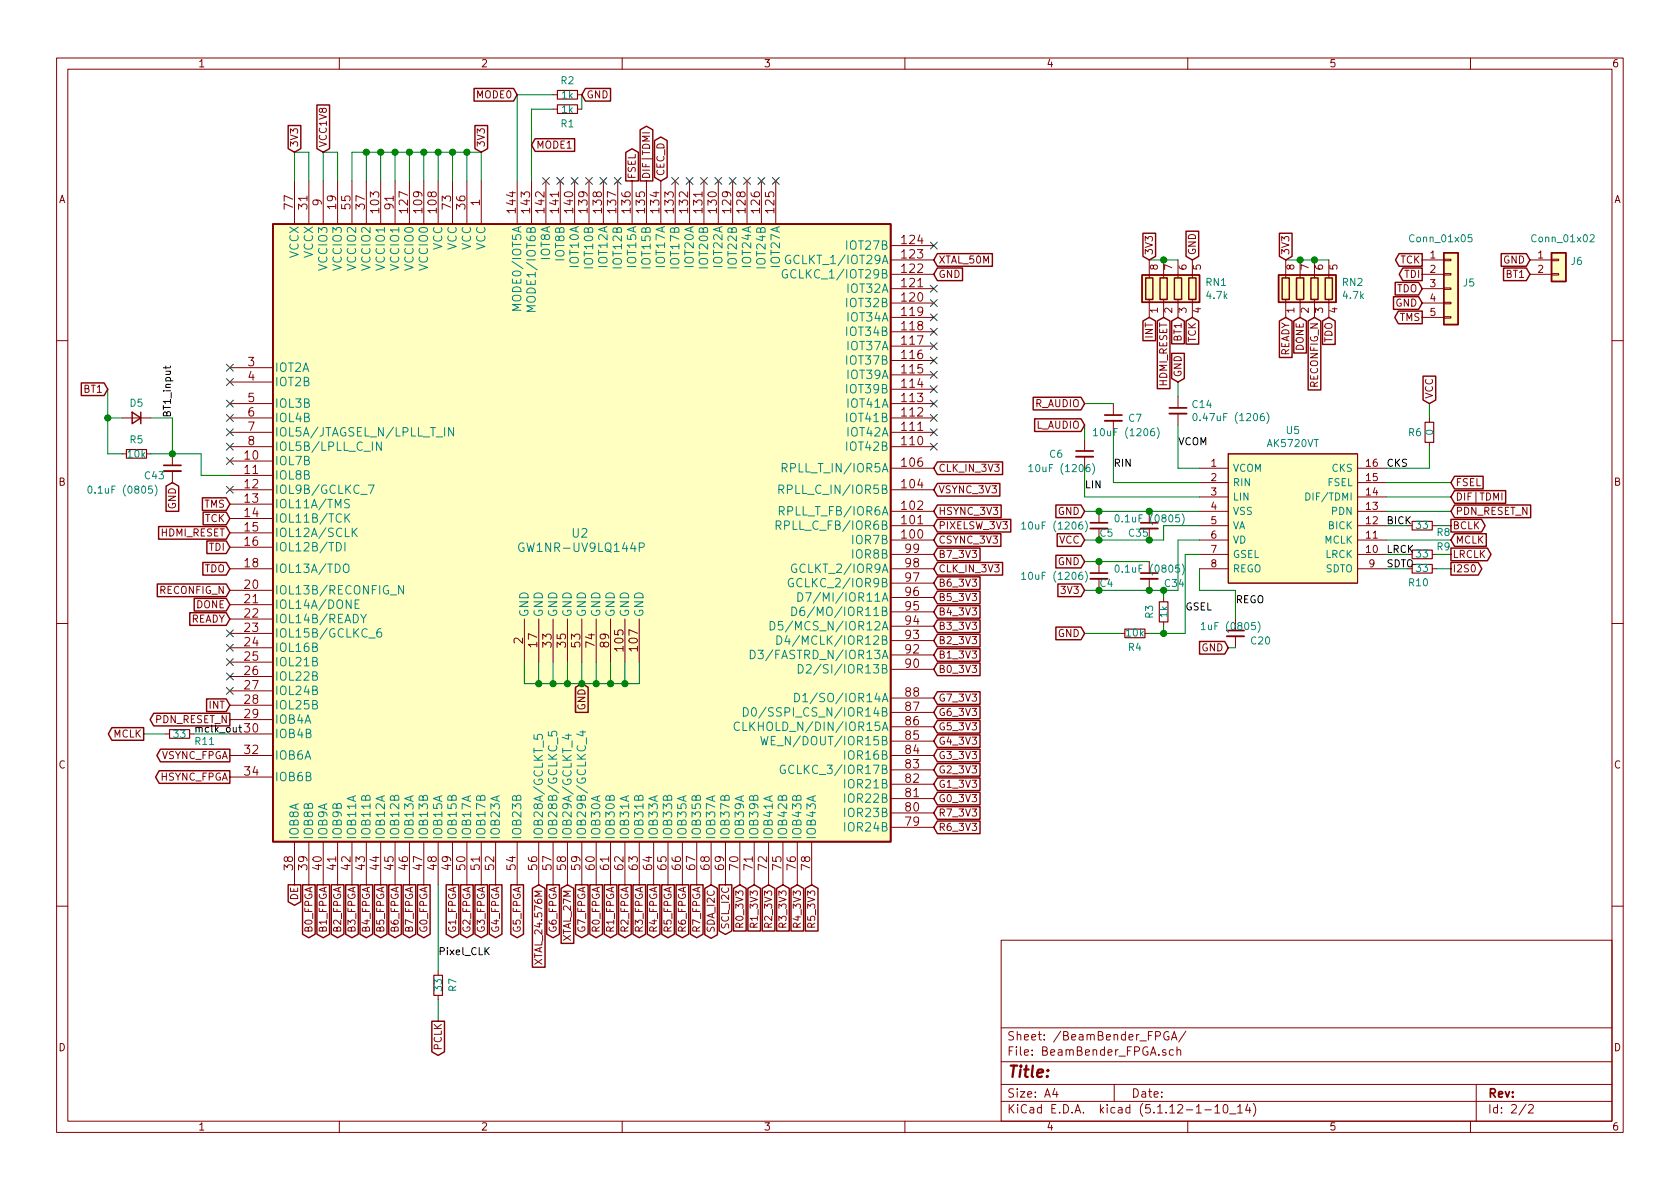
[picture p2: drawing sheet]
EESchema Schematic File Version 4
EELAYER 30 0
EELAYER END
$Descr A4 11693 8268
encoding utf-8
Sheet 2 2
Title ""
Date ""
Rev ""
Comp ""
Comment1 ""
Comment2 ""
Comment3 ""
Comment4 ""
$EndDescr
$Comp
L BeamBender:GW1NR-UV9LQ144P U2
U 1 1
P 4050 3700
F 0 "U2" H 4100 3700 60  0000 R CNN
F 1 "GW1NR-UV9LQ144P" H 4500 3600 60  0000 R CNN
F 2 "Package_QFP:LQFP-144_20x20mm_P0.5mm" H 4050 3800 60  0001 C CNN
F 3 "" H 5500 4900 60  0001 C CNN
	1    4050 3700
	1    0    0    -1  
$EndComp
Text GLabel 4050 4750 3    50   Input ~ 0
GND
Wire Wire Line
	3650 4600 3650 4750
Wire Wire Line
	3650 4750 3750 4750
Wire Wire Line
	3750 4600 3750 4750
Connection ~ 3750 4750
Wire Wire Line
	3750 4750 3850 4750
Wire Wire Line
	3850 4600 3850 4750
Connection ~ 3850 4750
Wire Wire Line
	3850 4750 3950 4750
Wire Wire Line
	3950 4600 3950 4750
Connection ~ 3950 4750
Wire Wire Line
	3950 4750 4050 4750
Wire Wire Line
	4050 4600 4050 4750
Wire Wire Line
	4050 4750 4150 4750
Wire Wire Line
	4450 4750 4450 4600
Connection ~ 4050 4750
Wire Wire Line
	4350 4600 4350 4750
Connection ~ 4350 4750
Wire Wire Line
	4350 4750 4450 4750
Wire Wire Line
	4250 4600 4250 4750
Connection ~ 4250 4750
Wire Wire Line
	4250 4750 4350 4750
Wire Wire Line
	4150 4600 4150 4750
Connection ~ 4150 4750
Wire Wire Line
	4150 4750 4250 4750
Text GLabel 3350 1050 1    50   Input ~ 0
3V3
Wire Wire Line
	2050 1250 2050 1050
Wire Wire Line
	3350 1250 3350 1050
Wire Wire Line
	2050 1050 2150 1050
Wire Wire Line
	2150 1250 2150 1050
Wire Wire Line
	2250 1250 2250 1050
Wire Wire Line
	2350 1250 2350 1050
Wire Wire Line
	2450 1250 2450 1050
Wire Wire Line
	2450 1050 2550 1050
Wire Wire Line
	2550 1250 2550 1050
Connection ~ 2550 1050
Wire Wire Line
	2550 1050 2650 1050
Wire Wire Line
	2650 1250 2650 1050
Connection ~ 2650 1050
Wire Wire Line
	2650 1050 2750 1050
Wire Wire Line
	2750 1250 2750 1050
Connection ~ 2750 1050
Wire Wire Line
	2750 1050 2850 1050
Wire Wire Line
	2850 1250 2850 1050
Connection ~ 2850 1050
Wire Wire Line
	2850 1050 2950 1050
Wire Wire Line
	2950 1250 2950 1050
Connection ~ 2950 1050
Wire Wire Line
	2950 1050 3050 1050
Wire Wire Line
	3050 1250 3050 1050
Connection ~ 3050 1050
Wire Wire Line
	3050 1050 3150 1050
Wire Wire Line
	3150 1250 3150 1050
Connection ~ 3150 1050
Wire Wire Line
	3150 1050 3250 1050
Wire Wire Line
	3250 1250 3250 1050
Connection ~ 3250 1050
Wire Wire Line
	3250 1050 3350 1050
Text GLabel 1600 3500 0    50   Input ~ 0
TMS
Text GLabel 1600 3600 0    50   Input ~ 0
TCK
Text GLabel 1600 3800 0    50   Input ~ 0
TDI
Text GLabel 1600 3950 0    50   Input ~ 0
TDO
Text GLabel 1600 4100 0    50   Input ~ 0
RECONFIG_N
Text GLabel 1600 4200 0    50   Input ~ 0
DONE
Text GLabel 1600 4300 0    50   Input ~ 0
READY
Text GLabel 3050 7100 3    50   Output ~ 0
PCLK
Text GLabel 6500 3750 2    50   Input ~ 0
CSYNC_3V3
Text GLabel 6500 3650 2    50   Input ~ 0
PIXELSW_3V3
Text GLabel 6500 3250 2    50   Input ~ 0
CLK_IN_3V3
Text GLabel 6500 3400 2    50   Input ~ 0
VSYNC_3V3
Text GLabel 6500 3550 2    50   Input ~ 0
HSYNC_3V3
Text GLabel 2150 6150 3    50   Output ~ 0
B0_FPGA
Text GLabel 2250 6150 3    50   Output ~ 0
B1_FPGA
Text GLabel 2350 6150 3    50   Output ~ 0
B2_FPGA
Text GLabel 2450 6150 3    50   Output ~ 0
B3_FPGA
Text GLabel 2550 6150 3    50   Output ~ 0
B4_FPGA
Text GLabel 2650 6150 3    50   Output ~ 0
B5_FPGA
Text GLabel 2750 6150 3    50   Output ~ 0
B6_FPGA
Text GLabel 2850 6150 3    50   Output ~ 0
B7_FPGA
Text GLabel 2950 6150 3    50   Output ~ 0
G0_FPGA
Text GLabel 3150 6150 3    50   Output ~ 0
G1_FPGA
Text GLabel 3250 6150 3    50   Output ~ 0
G2_FPGA
Text GLabel 3350 6150 3    50   Output ~ 0
G3_FPGA
Text GLabel 3450 6150 3    50   Output ~ 0
G4_FPGA
Text GLabel 3600 6150 3    50   Output ~ 0
G5_FPGA
Text GLabel 3850 6150 3    50   Output ~ 0
G6_FPGA
Text GLabel 4050 6150 3    50   Output ~ 0
G7_FPGA
Text GLabel 4150 6150 3    50   Output ~ 0
R0_FPGA
Text GLabel 4250 6150 3    50   Output ~ 0
R1_FPGA
Text GLabel 4350 6150 3    50   Output ~ 0
R2_FPGA
Text GLabel 4450 6150 3    50   Output ~ 0
R3_FPGA
Text GLabel 4550 6150 3    50   Output ~ 0
R4_FPGA
Text GLabel 4650 6150 3    50   Output ~ 0
R5_FPGA
Text GLabel 4750 6150 3    50   Output ~ 0
R6_FPGA
Text GLabel 4850 6150 3    50   Output ~ 0
R7_FPGA
Text GLabel 6500 4650 2    50   Input ~ 0
B0_3V3
Text GLabel 6500 4550 2    50   Input ~ 0
B1_3V3
Text GLabel 6500 4450 2    50   Input ~ 0
B2_3V3
Text GLabel 6500 4350 2    50   Input ~ 0
B3_3V3
Text GLabel 6500 5250 2    50   Input ~ 0
G3_3V3
Text GLabel 6500 5350 2    50   Input ~ 0
G2_3V3
Text GLabel 6500 5450 2    50   Input ~ 0
G1_3V3
Text GLabel 6500 5550 2    50   Input ~ 0
G0_3V3
Text GLabel 6500 4250 2    50   Input ~ 0
B4_3V3
Text GLabel 6500 4150 2    50   Input ~ 0
B5_3V3
Text GLabel 6500 4050 2    50   Input ~ 0
B6_3V3
Text GLabel 6500 3850 2    50   Input ~ 0
B7_3V3
Text GLabel 6500 5150 2    50   Input ~ 0
G4_3V3
Text GLabel 6500 5050 2    50   Input ~ 0
G5_3V3
Text GLabel 6500 4950 2    50   Input ~ 0
G6_3V3
Text GLabel 6500 4850 2    50   Input ~ 0
G7_3V3
Text GLabel 6500 5650 2    50   Input ~ 0
R7_3V3
Text GLabel 3950 6150 3    50   Input ~ 0
XTAL_27M
Text GLabel 5050 6150 3    50   Output ~ 0
SCL_I2C
Text GLabel 4950 6150 3    50   BiDi ~ 0
SDA_I2C
Text GLabel 1600 4900 0    50   Input ~ 0
INT
Text GLabel 2050 6150 3    50   Output ~ 0
DE
Text GLabel 1600 5250 0    50   Output ~ 0
VSYNC_FPGA
Text GLabel 1600 5400 0    50   Output ~ 0
HSYNC_FPGA
Text GLabel 6500 5750 2    50   Input ~ 0
R6_3V3
Text GLabel 5650 6150 3    50   Input ~ 0
R5_3V3
Text GLabel 5550 6150 3    50   Input ~ 0
R4_3V3
Text GLabel 5450 6150 3    50   Input ~ 0
R3_3V3
Text GLabel 5350 6150 3    50   Input ~ 0
R2_3V3
Text GLabel 5250 6150 3    50   Input ~ 0
R1_3V3
Text GLabel 5150 6150 3    50   Input ~ 0
R0_3V3
Text GLabel 6500 1800 2    50   Input ~ 0
XTAL_50M
$Comp
L Device:R_Small R?
U 1 1
P 3050 6850
AR Path="/65968AC9" Ref="R?"  Part="1" 
AR Path="/6541C824/65968AC9" Ref="R7"  Part="1" 
F 0 "R7" V 3150 6800 50  0000 L CNN
F 1 "33" V 3050 6800 50  0000 L CNN
F 2 "Resistor_SMD:R_0603_1608Metric_Pad0.98x0.95mm_HandSolder" H 3050 6850 50  0001 C CNN
F 3 "~" H 3050 6850 50  0001 C CNN
	1    3050 6850
	1    0    0    -1  
$EndComp
Wire Wire Line
	3050 6950 3050 7100
Text Label 3050 6650 0    50   ~ 0
Pixel_CLK
Text GLabel 3600 650  0    50   Input ~ 0
MODE0
Text GLabel 3700 1000 2    50   Input ~ 0
MODE1
NoConn ~ 1600 2550
NoConn ~ 1600 2650
NoConn ~ 1600 2800
NoConn ~ 1600 2900
NoConn ~ 1600 4700
NoConn ~ 1600 4800
NoConn ~ 6500 1700
NoConn ~ 6500 2000
NoConn ~ 6500 2100
NoConn ~ 6500 2200
NoConn ~ 6500 2300
NoConn ~ 6500 2400
NoConn ~ 6500 2500
NoConn ~ 6500 2600
NoConn ~ 6500 2700
NoConn ~ 6500 2800
NoConn ~ 6500 2900
NoConn ~ 6500 3000
NoConn ~ 6500 3100
NoConn ~ 3800 1250
NoConn ~ 3900 1250
NoConn ~ 4000 1250
NoConn ~ 4100 1250
NoConn ~ 4200 1250
NoConn ~ 4300 1250
NoConn ~ 4700 1250
NoConn ~ 4800 1250
NoConn ~ 4900 1250
NoConn ~ 5000 1250
NoConn ~ 5100 1250
NoConn ~ 5200 1250
NoConn ~ 5300 1250
NoConn ~ 5400 1250
Text GLabel 6500 1900 2    50   Input ~ 0
GND
$Comp
L Device:R_Small R1
U 1 1
P 3950 750
F 0 "R1" V 4050 750 50  0000 C CNN
F 1 "1k" V 3950 750 50  0000 C CNN
F 2 "Resistor_SMD:R_0805_2012Metric_Pad1.20x1.40mm_HandSolder" H 3950 750 50  0001 C CNN
F 3 "~" H 3950 750 50  0001 C CNN
	1    3950 750 
	0    1    1    0   
$EndComp
$Comp
L Device:R_Small R2
U 1 1
P 3950 650
F 0 "R2" V 3850 650 50  0000 C CNN
F 1 "1k" V 3950 650 50  0000 C CNN
F 2 "Resistor_SMD:R_0805_2012Metric_Pad1.20x1.40mm_HandSolder" H 3950 650 50  0001 C CNN
F 3 "~" H 3950 650 50  0001 C CNN
	1    3950 650 
	0    1    1    0   
$EndComp
Wire Wire Line
	3600 1250 3600 650 
Wire Wire Line
	3600 650  3850 650 
Wire Wire Line
	3700 1250 3700 750 
Wire Wire Line
	3700 750  3850 750 
Text GLabel 4050 650  2    50   Input ~ 0
GND
$Comp
L Device:R_Pack04 RN1
U 1 1
P 8200 2000
F 0 "RN1" H 8388 2046 50  0000 L CNN
F 1 "4.7k" H 8388 1955 50  0000 L CNN
F 2 "BeamBender:RESCAF80P320X160X60-8N" V 8475 2000 50  0001 C CNN
F 3 "~" H 8200 2000 50  0001 C CNN
	1    8200 2000
	1    0    0    -1  
$EndComp
Wire Wire Line
	4050 650  4050 750 
Text GLabel 8300 2200 3    50   Input ~ 0
TCK
Text GLabel 8300 1800 1    50   Input ~ 0
GND
Text GLabel 9150 2200 3    50   Input ~ 0
RECONFIG_N
Text GLabel 9050 2200 3    50   Input ~ 0
DONE
Text GLabel 8950 2200 3    50   Input ~ 0
READY
$Comp
L Device:R_Pack04 RN2
U 1 1
P 9150 2000
F 0 "RN2" H 9338 2046 50  0000 L CNN
F 1 "4.7k" H 9338 1955 50  0000 L CNN
F 2 "BeamBender:RESCAF80P320X160X60-8N" V 9425 2000 50  0001 C CNN
F 3 "~" H 9150 2000 50  0001 C CNN
	1    9150 2000
	1    0    0    -1  
$EndComp
Text GLabel 8950 1800 1    50   Input ~ 0
3V3
Wire Wire Line
	8950 1800 9050 1800
Connection ~ 9050 1800
Wire Wire Line
	9050 1800 9150 1800
Connection ~ 9150 1800
Wire Wire Line
	9150 1800 9250 1800
Text GLabel 8200 2200 3    50   Input ~ 0
BT1
Text GLabel 9900 1800 0    50   Output ~ 0
TCK
Text GLabel 9900 1900 0    50   Output ~ 0
TDI
Text GLabel 9900 2000 0    50   Input ~ 0
TDO
Text GLabel 9900 2100 0    50   Input ~ 0
GND
Text GLabel 9900 2200 0    50   Output ~ 0
TMS
Text GLabel 750  2700 0    50   Input ~ 0
BT1
NoConn ~ 1600 3200
Text GLabel 8000 1800 1    50   Input ~ 0
3V3
Text GLabel 10650 1900 0    50   Input ~ 0
BT1
Text GLabel 10650 1800 0    50   Input ~ 0
GND
Wire Wire Line
	1050 3150 1200 3150
Connection ~ 1200 3150
Text GLabel 1200 3350 3    50   Input ~ 0
GND
Wire Wire Line
	850  3150 750  3150
Wire Wire Line
	750  3150 750  2900
$Comp
L Device:D_Small D5
U 1 1
P 950 2900
F 0 "D5" H 950 2800 50  0000 C CNN
F 1 "D_Small" H 900 2700 50  0001 C CNN
F 2 "Diode_SMD:D_0805_2012Metric_Pad1.15x1.40mm_HandSolder" V 950 2900 50  0001 C CNN
F 3 "~" V 950 2900 50  0001 C CNN
	1    950  2900
	-1   0    0    1   
$EndComp
Wire Wire Line
	750  2900 850  2900
Connection ~ 750  2900
Wire Wire Line
	750  2900 750  2700
Wire Wire Line
	1050 2900 1200 2900
Wire Wire Line
	1200 2900 1200 3150
$Comp
L BeamBender:AK5720VT U5
U 1 1
P 9000 3600
F 0 "U5" H 9000 4215 50  0000 C CNN
F 1 "AK5720VT" H 9000 4124 50  0000 C CNN
F 2 "Package_SO:TSSOP-16_4.4x5mm_P0.65mm" H 10150 3700 50  0001 L CNN
F 3 "" H 10150 3600 50  0001 L CNN
F 4 "24-bit Audio ADC" H 10150 3500 50  0001 L CNN "Description"
	1    9000 3600
	1    0    0    -1  
$EndComp
Text GLabel 8200 2650 1    50   Input ~ 0
GND
Text GLabel 10100 3950 2    50   Output ~ 0
I2S0
Text GLabel 10100 3750 2    50   Input ~ 0
MCLK
Text GLabel 10100 3850 2    50   Output ~ 0
LRCLK
Text GLabel 10100 3650 2    50   Output ~ 0
BCLK
Text GLabel 3750 6150 3    50   Input ~ 0
XTAL_24.576M
Text GLabel 1000 5100 0    50   Output ~ 0
MCLK
Wire Wire Line
	1150 5100 1000 5100
Wire Wire Line
	1350 5100 1600 5100
$Comp
L Device:R_Small R8
U 1 1
P 9900 3650
F 0 "R8" V 9850 3450 50  0000 L CNN
F 1 "33" V 9900 3600 50  0000 L CNN
F 2 "Resistor_SMD:R_0603_1608Metric_Pad0.98x0.95mm_HandSolder" H 9900 3650 50  0001 C CNN
F 3 "~" H 9900 3650 50  0001 C CNN
	1    9900 3650
	0    -1   -1   0   
$EndComp
$Comp
L Device:R_Small R9
U 1 1
P 9900 3850
F 0 "R9" V 9950 3650 50  0000 L CNN
F 1 "33" V 9900 3800 50  0000 L CNN
F 2 "Resistor_SMD:R_0603_1608Metric_Pad0.98x0.95mm_HandSolder" H 9900 3850 50  0001 C CNN
F 3 "~" H 9900 3850 50  0001 C CNN
	1    9900 3850
	0    -1   -1   0   
$EndComp
$Comp
L Device:R_Small R10
U 1 1
P 9900 3950
F 0 "R10" V 9800 3900 50  0000 L CNN
F 1 "33" V 9900 3900 50  0000 L CNN
F 2 "Resistor_SMD:R_0603_1608Metric_Pad0.98x0.95mm_HandSolder" H 9900 3950 50  0001 C CNN
F 3 "~" H 9900 3950 50  0001 C CNN
	1    9900 3950
	0    -1   -1   0   
$EndComp
Wire Wire Line
	9650 3950 9800 3950
Wire Wire Line
	9650 3850 9800 3850
Wire Wire Line
	9650 3650 9800 3650
Wire Wire Line
	10000 3650 10100 3650
Wire Wire Line
	10000 3850 10100 3850
Wire Wire Line
	10000 3950 10100 3950
Text GLabel 7550 2950 0    50   Input ~ 0
L_AUDIO
Text GLabel 7550 2800 0    50   Input ~ 0
R_AUDIO
$Comp
L Device:C_Small C7
U 1 1
P 7750 2900
F 0 "C7" H 7850 2900 50  0000 L CNN
F 1 "10uF (1206)" H 7600 2800 50  0000 L CNN
F 2 "Capacitor_SMD:C_1206_3216Metric_Pad1.33x1.80mm_HandSolder" H 7750 2900 50  0001 C CNN
F 3 "~" H 7750 2900 50  0001 C CNN
	1    7750 2900
	1    0    0    -1  
$EndComp
$Comp
L Device:C_Small C6
U 1 1
P 7550 3150
F 0 "C6" H 7300 3150 50  0000 L CNN
F 1 "10uF (1206)" H 7150 3050 50  0000 L CNN
F 2 "Capacitor_SMD:C_1206_3216Metric_Pad1.33x1.80mm_HandSolder" H 7550 3150 50  0001 C CNN
F 3 "~" H 7550 3150 50  0001 C CNN
	1    7550 3150
	1    0    0    -1  
$EndComp
Wire Wire Line
	8350 3450 7550 3450
Wire Wire Line
	7550 3450 7550 3250
Wire Wire Line
	7550 2800 7750 2800
Wire Wire Line
	7750 3000 7750 3350
Wire Wire Line
	7750 3350 8350 3350
Wire Wire Line
	7550 2950 7550 3050
$Comp
L Device:C_Small C14
U 1 1
P 8200 2850
F 0 "C14" H 8292 2896 50  0000 L CNN
F 1 "0.47uF (1206)" H 8292 2805 50  0000 L CNN
F 2 "Capacitor_SMD:C_1206_3216Metric_Pad1.33x1.80mm_HandSolder" H 8200 2850 50  0001 C CNN
F 3 "~" H 8200 2850 50  0001 C CNN
	1    8200 2850
	1    0    0    -1  
$EndComp
Wire Wire Line
	8200 2950 8200 3250
Wire Wire Line
	8200 3250 8350 3250
Text Label 8200 3100 0    50   ~ 0
VCOM
Wire Wire Line
	8200 2650 8200 2750
Text GLabel 7550 3750 0    50   Input ~ 0
VCC
Text GLabel 7550 3550 0    50   Input ~ 0
GND
Connection ~ 7650 3550
Wire Wire Line
	7550 3550 7650 3550
Wire Wire Line
	7650 3550 8000 3550
$Comp
L Device:C_Small C5
U 1 1
P 7650 3650
F 0 "C5" H 7650 3600 50  0000 L CNN
F 1 "10uF (1206)" H 7100 3650 50  0000 L CNN
F 2 "Capacitor_SMD:C_1206_3216Metric_Pad1.33x1.80mm_HandSolder" H 7650 3650 50  0001 C CNN
F 3 "~" H 7650 3650 50  0001 C CNN
	1    7650 3650
	1    0    0    -1  
$EndComp
$Comp
L Device:C_Small C?
U 1 1
P 8000 3650
AR Path="/66811715" Ref="C?"  Part="1" 
AR Path="/6541C824/66811715" Ref="C35"  Part="1" 
F 0 "C35" H 7850 3600 50  0000 L CNN
F 1 "0.1uF (0805)" H 7750 3700 50  0000 L CNN
F 2 "Capacitor_SMD:C_0805_2012Metric_Pad1.18x1.45mm_HandSolder" H 8000 3650 50  0001 C CNN
F 3 "~" H 8000 3650 50  0001 C CNN
	1    8000 3650
	1    0    0    -1  
$EndComp
Connection ~ 8000 3550
Wire Wire Line
	8000 3550 8350 3550
Wire Wire Line
	8000 3750 7650 3750
Wire Wire Line
	7550 3750 7650 3750
Connection ~ 7650 3750
Text GLabel 7550 3900 0    50   Input ~ 0
GND
Connection ~ 7650 3900
Wire Wire Line
	7550 3900 7650 3900
Wire Wire Line
	7650 3900 8000 3900
$Comp
L Device:C_Small C4
U 1 1
P 7650 4000
F 0 "C4" H 7650 3950 50  0000 L CNN
F 1 "10uF (1206)" H 7100 4000 50  0000 L CNN
F 2 "Capacitor_SMD:C_1206_3216Metric_Pad1.33x1.80mm_HandSolder" H 7650 4000 50  0001 C CNN
F 3 "~" H 7650 4000 50  0001 C CNN
	1    7650 4000
	1    0    0    -1  
$EndComp
$Comp
L Device:C_Small C?
U 1 1
P 8000 4000
AR Path="/66848700" Ref="C?"  Part="1" 
AR Path="/6541C824/66848700" Ref="C34"  Part="1" 
F 0 "C34" H 8100 3950 50  0000 L CNN
F 1 "0.1uF (0805)" H 7750 4050 50  0000 L CNN
F 2 "Capacitor_SMD:C_0805_2012Metric_Pad1.18x1.45mm_HandSolder" H 8000 4000 50  0001 C CNN
F 3 "~" H 8000 4000 50  0001 C CNN
	1    8000 4000
	1    0    0    -1  
$EndComp
Wire Wire Line
	8200 4100 8100 4100
Wire Wire Line
	8000 4100 7650 4100
Connection ~ 8000 4100
Wire Wire Line
	7550 4100 7650 4100
Connection ~ 7650 4100
Text GLabel 7550 4100 0    50   Input ~ 0
3V3
Wire Wire Line
	8200 3750 8350 3750
Wire Wire Line
	8100 3650 8100 3750
Wire Wire Line
	8100 3750 8000 3750
Wire Wire Line
	8100 3650 8350 3650
Connection ~ 8000 3750
Wire Wire Line
	8200 3750 8200 4100
Wire Wire Line
	8350 3850 8250 3850
$Comp
L Device:R_Small R3
U 1 1
P 8100 4250
F 0 "R3" V 8000 4250 50  0000 C CNN
F 1 "1k" V 8100 4250 50  0000 C CNN
F 2 "Resistor_SMD:R_0805_2012Metric_Pad1.20x1.40mm_HandSolder" H 8100 4250 50  0001 C CNN
F 3 "~" H 8100 4250 50  0001 C CNN
	1    8100 4250
	1    0    0    -1  
$EndComp
Wire Wire Line
	8000 4400 8100 4400
Wire Wire Line
	8250 3850 8250 4400
Text GLabel 7550 4400 0    50   Input ~ 0
GND
Wire Wire Line
	8100 4100 8100 4150
Connection ~ 8100 4100
Wire Wire Line
	8100 4100 8000 4100
Wire Wire Line
	8100 4350 8100 4400
Connection ~ 8100 4400
Wire Wire Line
	8100 4400 8250 4400
Text Label 8250 4250 0    50   ~ 0
GSEL
$Comp
L Device:C_Small C?
U 1 1
P 8600 4400
AR Path="/66921A02" Ref="C?"  Part="1" 
AR Path="/6541C824/66921A02" Ref="C20"  Part="1" 
F 0 "C20" H 8700 4350 50  0000 L CNN
F 1 "1uF (0805)" H 8350 4450 50  0000 L CNN
F 2 "Capacitor_SMD:C_0805_2012Metric_Pad1.18x1.45mm_HandSolder" H 8600 4400 50  0001 C CNN
F 3 "~" H 8600 4400 50  0001 C CNN
	1    8600 4400
	1    0    0    -1  
$EndComp
Text GLabel 8550 4500 0    50   Input ~ 0
GND
Wire Wire Line
	8550 4500 8600 4500
Wire Wire Line
	8350 3950 8350 4100
Wire Wire Line
	8350 4100 8600 4100
Wire Wire Line
	8600 4100 8600 4300
Text Label 8600 4200 0    50   ~ 0
REGO
Text Label 7750 3250 0    50   ~ 0
RIN
Text Label 7550 3400 0    50   ~ 0
LIN
Text Label 9650 3650 0    50   ~ 0
BICK
Text Label 9650 3850 0    50   ~ 0
LRCK
Text Label 9650 3950 0    50   ~ 0
SDTO
Text Label 9650 3250 0    50   ~ 0
CKS
Wire Wire Line
	9650 3250 9950 3250
Wire Wire Line
	9950 3250 9950 3100
Text GLabel 9950 2800 1    50   Input ~ 0
VCC
Wire Wire Line
	9950 2900 9950 2800
Text GLabel 10100 3450 2    50   Input ~ 0
DIF|TDMI
Wire Wire Line
	9650 3450 10100 3450
Text GLabel 10100 3550 2    50   Input ~ 0
PDN_RESET_N
Wire Wire Line
	10100 3550 9650 3550
Wire Wire Line
	9650 3750 10100 3750
Text GLabel 1600 5000 0    50   Output ~ 0
PDN_RESET_N
Text GLabel 4500 1250 1    50   Output ~ 0
DIF|TDMI
Text GLabel 10100 3350 2    50   Input ~ 0
FSEL
Wire Wire Line
	9650 3350 10100 3350
Text GLabel 4400 1250 1    50   Output ~ 0
FSEL
Wire Wire Line
	7550 4400 7800 4400
Wire Wire Line
	2250 1050 2350 1050
Text GLabel 2050 1050 1    50   Input ~ 0
3V3
Text GLabel 2250 1050 1    50   Input ~ 0
VCC1V8
NoConn ~ 1600 3000
NoConn ~ 1600 3100
NoConn ~ 1600 3400
NoConn ~ 1600 4400
Text Label 1350 5100 0    50   ~ 0
mclk_out
NoConn ~ 1600 4600
Text GLabel 9250 2200 3    50   Input ~ 0
TDO
NoConn ~ 1600 4500
Text Label 1200 2900 1    50   ~ 0
BT1_input
Wire Wire Line
	8000 1800 8100 1800
Connection ~ 8100 1800
Wire Wire Line
	8100 1800 8200 1800
Wire Wire Line
	3050 6150 3050 6750
Text GLabel 6500 3950 2    50   Input ~ 0
CLK_IN_3V3
$Comp
L Connector_Generic:Conn_01x05 J5
U 1 1
P 10100 2000
F 0 "J5" H 10180 2042 50  0000 L CNN
F 1 "Conn_01x05" H 9800 2350 50  0000 L CNN
F 2 "Connector_PinHeader_2.54mm:PinHeader_1x05_P2.54mm_Vertical" H 10100 2000 50  0001 C CNN
F 3 "~" H 10100 2000 50  0001 C CNN
	1    10100 2000
	1    0    0    -1  
$EndComp
Text GLabel 8000 2200 3    50   Input ~ 0
INT
Text GLabel 8100 2200 3    50   Input ~ 0
HDMI_RESET
Text GLabel 1600 3700 0    50   Input ~ 0
HDMI_RESET
Text GLabel 4600 1250 1    50   BiDi ~ 0
CEC_D
$Comp
L Device:C_Small C43
U 1 1
P 1200 3250
F 0 "C43" H 1000 3200 50  0000 L CNN
F 1 "0.1uF (0805)" H 600 3100 50  0000 L CNN
F 2 "Capacitor_SMD:C_0805_2012Metric_Pad1.18x1.45mm_HandSolder" H 1200 3250 50  0001 C CNN
F 3 "~" H 1200 3250 50  0001 C CNN
	1    1200 3250
	1    0    0    -1  
$EndComp
Wire Wire Line
	1200 3150 1400 3150
Wire Wire Line
	1400 3150 1400 3300
Wire Wire Line
	1400 3300 1600 3300
$Comp
L Device:R_Small R6
U 1 1
P 9950 3000
F 0 "R6" H 9850 3000 50  0000 C CNN
F 1 "0" V 9950 3000 50  0000 C CNN
F 2 "Resistor_SMD:R_0805_2012Metric_Pad1.20x1.40mm_HandSolder" H 9950 3000 50  0001 C CNN
F 3 "~" H 9950 3000 50  0001 C CNN
	1    9950 3000
	1    0    0    -1  
$EndComp
$Comp
L Device:R_Small R4
U 1 1
P 7900 4400
F 0 "R4" V 7800 4400 50  0000 C CNN
F 1 "10k" V 7900 4400 50  0000 C CNN
F 2 "Resistor_SMD:R_0805_2012Metric_Pad1.20x1.40mm_HandSolder" H 7900 4400 50  0001 C CNN
F 3 "~" H 7900 4400 50  0001 C CNN
	1    7900 4400
	0    -1   -1   0   
$EndComp
$Comp
L Device:R_Small R5
U 1 1
P 950 3150
F 0 "R5" V 850 3150 50  0000 C CNN
F 1 "10k" V 950 3150 50  0000 C CNN
F 2 "Resistor_SMD:R_0805_2012Metric_Pad1.20x1.40mm_HandSolder" H 950 3150 50  0001 C CNN
F 3 "~" H 950 3150 50  0001 C CNN
	1    950  3150
	0    1    1    0   
$EndComp
$Comp
L Device:R_Small R?
U 1 1
P 1250 5100
AR Path="/666738D2" Ref="R?"  Part="1" 
AR Path="/6541C824/666738D2" Ref="R11"  Part="1" 
F 0 "R11" V 1300 5200 50  0000 L CNN
F 1 "33" V 1250 5050 50  0000 L CNN
F 2 "Resistor_SMD:R_0603_1608Metric_Pad0.98x0.95mm_HandSolder" H 1250 5100 50  0001 C CNN
F 3 "~" H 1250 5100 50  0001 C CNN
	1    1250 5100
	0    1    1    0   
$EndComp
$Comp
L Connector_Generic:Conn_01x02 J6
U 1 1
P 10850 1800
F 0 "J6" H 10930 1792 50  0000 L CNN
F 1 "Conn_01x02" H 10650 1950 50  0000 L CNN
F 2 "Connector_PinHeader_2.54mm:PinHeader_1x02_P2.54mm_Vertical" H 10850 1800 50  0001 C CNN
F 3 "~" H 10850 1800 50  0001 C CNN
	1    10850 1800
	1    0    0    -1  
$EndComp
$EndSCHEMATC
